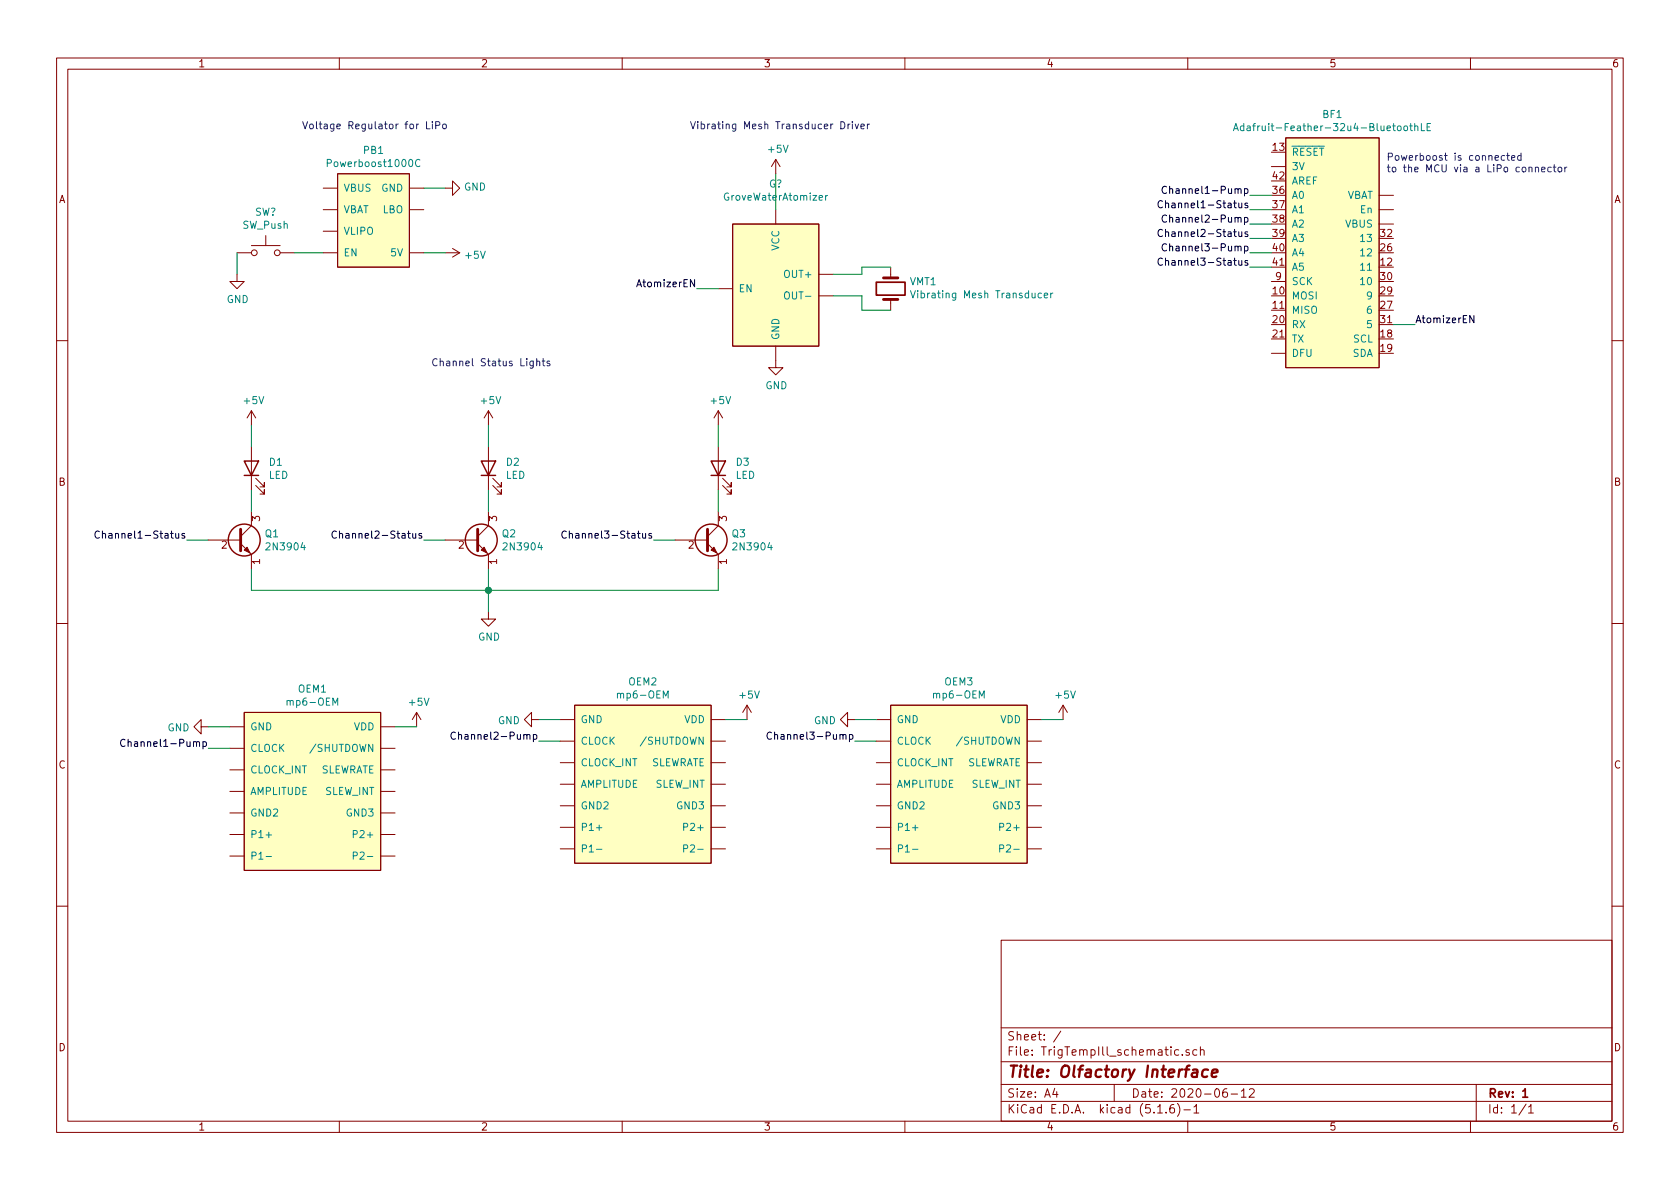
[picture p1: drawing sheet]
EESchema Schematic File Version 4
EELAYER 30 0
EELAYER END
$Descr A4 11693 8268
encoding utf-8
Sheet 1 1
Title "Olfactory Interface"
Date "2020-06-12"
Rev "1"
Comp ""
Comment1 ""
Comment2 ""
Comment3 ""
Comment4 ""
$EndDescr
$Comp
L Adafruit:Adafruit-Feather-32u4-BluetoothLE BF1
U 1 1
P 9300 1750
F 0 "BF1" H 9275 2715 50  0000 C CNN
F 1 "Adafruit-Feather-32u4-BluetoothLE" H 9275 2624 50  0000 C CNN
F 2 "" H 8650 750 50  0001 C CNN
F 3 "" H 8650 750 50  0001 C CNN
	1    9300 1750
	1    0    0    -1  
$EndComp
$Comp
L TrigTemp:Powerboost1000C PB1
U 1 1
P 2600 1600
F 0 "PB1" H 2600 2165 50  0000 C CNN
F 1 "Powerboost1000C" H 2600 2074 50  0000 C CNN
F 2 "" H 2600 1200 50  0001 C CNN
F 3 "" H 2600 1200 50  0001 C CNN
	1    2600 1600
	1    0    0    -1  
$EndComp
Wire Wire Line
	2950 1300 3100 1300
$Comp
L power:GND #PWR?
U 1 1
P 3100 1300
F 0 "#PWR?" H 3100 1050 50  0001 C CNN
F 1 "GND" V 3105 1172 50  0000 R CNN
F 2 "" H 3100 1300 50  0001 C CNN
F 3 "" H 3100 1300 50  0001 C CNN
	1    3100 1300
	0    -1   -1   0   
$EndComp
Wire Wire Line
	2950 1750 3100 1750
$Comp
L power:+5V #PWR?
U 1 1
P 3100 1750
F 0 "#PWR?" H 3100 1600 50  0001 C CNN
F 1 "+5V" V 3115 1878 50  0000 L CNN
F 2 "" H 3100 1750 50  0001 C CNN
F 3 "" H 3100 1750 50  0001 C CNN
	1    3100 1750
	0    1    1    0   
$EndComp
Text Notes 9650 1200 0    50   ~ 0
Powerboost is connected\nto the MCU via a LiPo connector
$Comp
L Device:LED D1
U 1 1
P 1750 3250
F 0 "D1" V 1789 3132 50  0000 R CNN
F 1 "LED" V 1698 3132 50  0000 R CNN
F 2 "" H 1750 3250 50  0001 C CNN
F 3 "~" H 1750 3250 50  0001 C CNN
	1    1750 3250
	0    -1   -1   0   
$EndComp
$Comp
L Transistor_BJT:2N3904 Q1
U 1 1
P 1650 3750
F 0 "Q1" H 1840 3796 50  0000 L CNN
F 1 "2N3904" H 1840 3705 50  0000 L CNN
F 2 "Package_TO_SOT_THT:TO-92_Inline" H 1850 3675 50  0001 L CIN
F 3 "https://www.fairchildsemi.com/datasheets/2N/2N3904.pdf" H 1650 3750 50  0001 L CNN
	1    1650 3750
	1    0    0    -1  
$EndComp
Wire Wire Line
	1750 3950 1750 4100
$Comp
L power:GND #PWR?
U 1 1
P 3400 4250
F 0 "#PWR?" H 3400 4000 50  0001 C CNN
F 1 "GND" H 3405 4077 50  0000 C CNN
F 2 "" H 3400 4250 50  0001 C CNN
F 3 "" H 3400 4250 50  0001 C CNN
	1    3400 4250
	1    0    0    -1  
$EndComp
Wire Wire Line
	1750 3400 1750 3550
Wire Wire Line
	1450 3750 1300 3750
Text Label 1300 3750 2    50   ~ 0
Channel1-Status
Wire Wire Line
	1750 3100 1750 2950
$Comp
L power:+5V #PWR?
U 1 1
P 1750 2950
F 0 "#PWR?" H 1750 2800 50  0001 C CNN
F 1 "+5V" H 1765 3123 50  0000 C CNN
F 2 "" H 1750 2950 50  0001 C CNN
F 3 "" H 1750 2950 50  0001 C CNN
	1    1750 2950
	1    0    0    -1  
$EndComp
$Comp
L Device:LED D2
U 1 1
P 3400 3250
F 0 "D2" V 3439 3132 50  0000 R CNN
F 1 "LED" V 3348 3132 50  0000 R CNN
F 2 "" H 3400 3250 50  0001 C CNN
F 3 "~" H 3400 3250 50  0001 C CNN
	1    3400 3250
	0    -1   -1   0   
$EndComp
$Comp
L Transistor_BJT:2N3904 Q2
U 1 1
P 3300 3750
F 0 "Q2" H 3490 3796 50  0000 L CNN
F 1 "2N3904" H 3490 3705 50  0000 L CNN
F 2 "Package_TO_SOT_THT:TO-92_Inline" H 3500 3675 50  0001 L CIN
F 3 "https://www.fairchildsemi.com/datasheets/2N/2N3904.pdf" H 3300 3750 50  0001 L CNN
	1    3300 3750
	1    0    0    -1  
$EndComp
Wire Wire Line
	3400 3400 3400 3550
Wire Wire Line
	3100 3750 2950 3750
Text Label 2950 3750 2    50   ~ 0
Channel2-Status
Wire Wire Line
	3400 3100 3400 2950
$Comp
L power:+5V #PWR?
U 1 1
P 3400 2950
F 0 "#PWR?" H 3400 2800 50  0001 C CNN
F 1 "+5V" H 3415 3123 50  0000 C CNN
F 2 "" H 3400 2950 50  0001 C CNN
F 3 "" H 3400 2950 50  0001 C CNN
	1    3400 2950
	1    0    0    -1  
$EndComp
$Comp
L Device:LED D3
U 1 1
P 5000 3250
F 0 "D3" V 5039 3132 50  0000 R CNN
F 1 "LED" V 4948 3132 50  0000 R CNN
F 2 "" H 5000 3250 50  0001 C CNN
F 3 "~" H 5000 3250 50  0001 C CNN
	1    5000 3250
	0    -1   -1   0   
$EndComp
$Comp
L Transistor_BJT:2N3904 Q3
U 1 1
P 4900 3750
F 0 "Q3" H 5090 3796 50  0000 L CNN
F 1 "2N3904" H 5090 3705 50  0000 L CNN
F 2 "Package_TO_SOT_THT:TO-92_Inline" H 5100 3675 50  0001 L CIN
F 3 "https://www.fairchildsemi.com/datasheets/2N/2N3904.pdf" H 4900 3750 50  0001 L CNN
	1    4900 3750
	1    0    0    -1  
$EndComp
Wire Wire Line
	5000 3400 5000 3550
Wire Wire Line
	4700 3750 4550 3750
Text Label 4550 3750 2    50   ~ 0
Channel3-Status
Wire Wire Line
	5000 3100 5000 2950
$Comp
L power:+5V #PWR?
U 1 1
P 5000 2950
F 0 "#PWR?" H 5000 2800 50  0001 C CNN
F 1 "+5V" H 5015 3123 50  0000 C CNN
F 2 "" H 5000 2950 50  0001 C CNN
F 3 "" H 5000 2950 50  0001 C CNN
	1    5000 2950
	1    0    0    -1  
$EndComp
Wire Wire Line
	3400 3950 3400 4100
Wire Wire Line
	5000 3950 5000 4100
Wire Wire Line
	5000 4100 3400 4100
Wire Wire Line
	3400 4100 3400 4250
Connection ~ 3400 4100
Wire Wire Line
	1750 4100 3400 4100
Text Notes 3000 2550 0    50   ~ 0
Channel Status Lights
$Comp
L Switch:SW_Push SW?
U 1 1
P 1850 1750
F 0 "SW?" H 1850 2035 50  0000 C CNN
F 1 "SW_Push" H 1850 1944 50  0000 C CNN
F 2 "" H 1850 1950 50  0001 C CNN
F 3 "~" H 1850 1950 50  0001 C CNN
	1    1850 1750
	1    0    0    -1  
$EndComp
Wire Wire Line
	2250 1750 2050 1750
Wire Wire Line
	1650 1750 1650 1900
$Comp
L power:GND #PWR?
U 1 1
P 1650 1900
F 0 "#PWR?" H 1650 1650 50  0001 C CNN
F 1 "GND" H 1655 1727 50  0000 C CNN
F 2 "" H 1650 1900 50  0001 C CNN
F 3 "" H 1650 1900 50  0001 C CNN
	1    1650 1900
	1    0    0    -1  
$EndComp
$Comp
L TrigTemp:GroveWaterAtomizer G?
U 1 1
P 5400 2000
F 0 "G?" H 5400 2731 50  0000 C CNN
F 1 "GroveWaterAtomizer" H 5400 2640 50  0000 C CNN
F 2 "" H 5400 1200 50  0001 C CNN
F 3 "" H 5400 1200 50  0001 C CNN
	1    5400 2000
	1    0    0    -1  
$EndComp
$Comp
L power:GND #PWR?
U 1 1
P 5400 2500
F 0 "#PWR?" H 5400 2250 50  0001 C CNN
F 1 "GND" H 5405 2327 50  0000 C CNN
F 2 "" H 5400 2500 50  0001 C CNN
F 3 "" H 5400 2500 50  0001 C CNN
	1    5400 2500
	1    0    0    -1  
$EndComp
Wire Wire Line
	5400 1450 5400 1200
$Comp
L power:+5V #PWR?
U 1 1
P 5400 1200
F 0 "#PWR?" H 5400 1050 50  0001 C CNN
F 1 "+5V" H 5415 1373 50  0000 C CNN
F 2 "" H 5400 1200 50  0001 C CNN
F 3 "" H 5400 1200 50  0001 C CNN
	1    5400 1200
	1    0    0    -1  
$EndComp
Wire Wire Line
	5000 2000 4850 2000
Text Label 4850 2000 2    50   ~ 0
AtomizerEN
Text Notes 4800 900  0    50   ~ 0
Vibrating Mesh Transducer Driver
Text Notes 2100 900  0    50   ~ 0
Voltage Regulator for LiPo
Wire Wire Line
	8850 1350 8700 1350
Wire Wire Line
	8850 1450 8700 1450
Wire Wire Line
	8850 1550 8700 1550
Wire Wire Line
	8850 1650 8700 1650
Wire Wire Line
	8850 1750 8700 1750
Wire Wire Line
	8850 1850 8700 1850
Wire Wire Line
	9700 2250 9850 2250
Text Label 9850 2250 0    50   ~ 0
AtomizerEN
Text Label 8700 1450 2    50   ~ 0
Channel1-Status
Text Label 8700 1650 2    50   ~ 0
Channel2-Status
Text Label 8700 1850 2    50   ~ 0
Channel3-Status
$Comp
L Hydraulics:mp6-OEM OEM1
U 1 1
P 2200 5500
F 0 "OEM1" H 2175 6215 50  0000 C CNN
F 1 "mp6-OEM" H 2175 6124 50  0000 C CNN
F 2 "" H 2200 4800 50  0001 C CNN
F 3 "" H 2200 4800 50  0001 C CNN
	1    2200 5500
	1    0    0    -1  
$EndComp
Wire Wire Line
	1600 5050 1450 5050
$Comp
L power:GND #PWR?
U 1 1
P 1450 5050
F 0 "#PWR?" H 1450 4800 50  0001 C CNN
F 1 "GND" V 1455 4922 50  0000 R CNN
F 2 "" H 1450 5050 50  0001 C CNN
F 3 "" H 1450 5050 50  0001 C CNN
	1    1450 5050
	0    1    1    0   
$EndComp
Wire Wire Line
	1600 5200 1450 5200
Text Label 1450 5200 2    50   ~ 0
Channel1-Pump
Wire Wire Line
	2750 5050 2900 5050
$Comp
L power:+5V #PWR?
U 1 1
P 2900 5050
F 0 "#PWR?" H 2900 4900 50  0001 C CNN
F 1 "+5V" H 2915 5223 50  0000 C CNN
F 2 "" H 2900 5050 50  0001 C CNN
F 3 "" H 2900 5050 50  0001 C CNN
	1    2900 5050
	1    0    0    -1  
$EndComp
$Comp
L Device:Crystal VMT1
U 1 1
P 6200 2000
F 0 "VMT1" V 6246 1869 50  0000 R CNN
F 1 "Vibrating Mesh Transducer" V 6155 1869 50  0000 R CNN
F 2 "" H 6200 2000 50  0001 C CNN
F 3 "~" H 6200 2000 50  0001 C CNN
	1    6200 2000
	0    -1   -1   0   
$EndComp
Wire Wire Line
	5800 1900 6000 1900
Wire Wire Line
	6000 1900 6000 1850
Wire Wire Line
	6000 1850 6200 1850
Wire Wire Line
	5800 2050 6000 2050
Wire Wire Line
	6000 2050 6000 2150
Wire Wire Line
	6000 2150 6200 2150
$Comp
L Hydraulics:mp6-OEM OEM2
U 1 1
P 4500 5450
F 0 "OEM2" H 4475 6165 50  0000 C CNN
F 1 "mp6-OEM" H 4475 6074 50  0000 C CNN
F 2 "" H 4500 4750 50  0001 C CNN
F 3 "" H 4500 4750 50  0001 C CNN
	1    4500 5450
	1    0    0    -1  
$EndComp
Wire Wire Line
	3900 5000 3750 5000
$Comp
L power:GND #PWR?
U 1 1
P 3750 5000
F 0 "#PWR?" H 3750 4750 50  0001 C CNN
F 1 "GND" V 3755 4872 50  0000 R CNN
F 2 "" H 3750 5000 50  0001 C CNN
F 3 "" H 3750 5000 50  0001 C CNN
	1    3750 5000
	0    1    1    0   
$EndComp
Wire Wire Line
	3900 5150 3750 5150
Text Label 3750 5150 2    50   ~ 0
Channel2-Pump
Wire Wire Line
	5050 5000 5200 5000
$Comp
L power:+5V #PWR?
U 1 1
P 5200 5000
F 0 "#PWR?" H 5200 4850 50  0001 C CNN
F 1 "+5V" H 5215 5173 50  0000 C CNN
F 2 "" H 5200 5000 50  0001 C CNN
F 3 "" H 5200 5000 50  0001 C CNN
	1    5200 5000
	1    0    0    -1  
$EndComp
$Comp
L Hydraulics:mp6-OEM OEM3
U 1 1
P 6700 5450
F 0 "OEM3" H 6675 6165 50  0000 C CNN
F 1 "mp6-OEM" H 6675 6074 50  0000 C CNN
F 2 "" H 6700 4750 50  0001 C CNN
F 3 "" H 6700 4750 50  0001 C CNN
	1    6700 5450
	1    0    0    -1  
$EndComp
Wire Wire Line
	6100 5000 5950 5000
$Comp
L power:GND #PWR?
U 1 1
P 5950 5000
F 0 "#PWR?" H 5950 4750 50  0001 C CNN
F 1 "GND" V 5955 4872 50  0000 R CNN
F 2 "" H 5950 5000 50  0001 C CNN
F 3 "" H 5950 5000 50  0001 C CNN
	1    5950 5000
	0    1    1    0   
$EndComp
Wire Wire Line
	6100 5150 5950 5150
Text Label 5950 5150 2    50   ~ 0
Channel3-Pump
Wire Wire Line
	7250 5000 7400 5000
$Comp
L power:+5V #PWR?
U 1 1
P 7400 5000
F 0 "#PWR?" H 7400 4850 50  0001 C CNN
F 1 "+5V" H 7415 5173 50  0000 C CNN
F 2 "" H 7400 5000 50  0001 C CNN
F 3 "" H 7400 5000 50  0001 C CNN
	1    7400 5000
	1    0    0    -1  
$EndComp
Text Label 8700 1350 2    50   ~ 0
Channel1-Pump
Text Label 8700 1550 2    50   ~ 0
Channel2-Pump
Text Label 8700 1750 2    50   ~ 0
Channel3-Pump
$EndSCHEMATC
